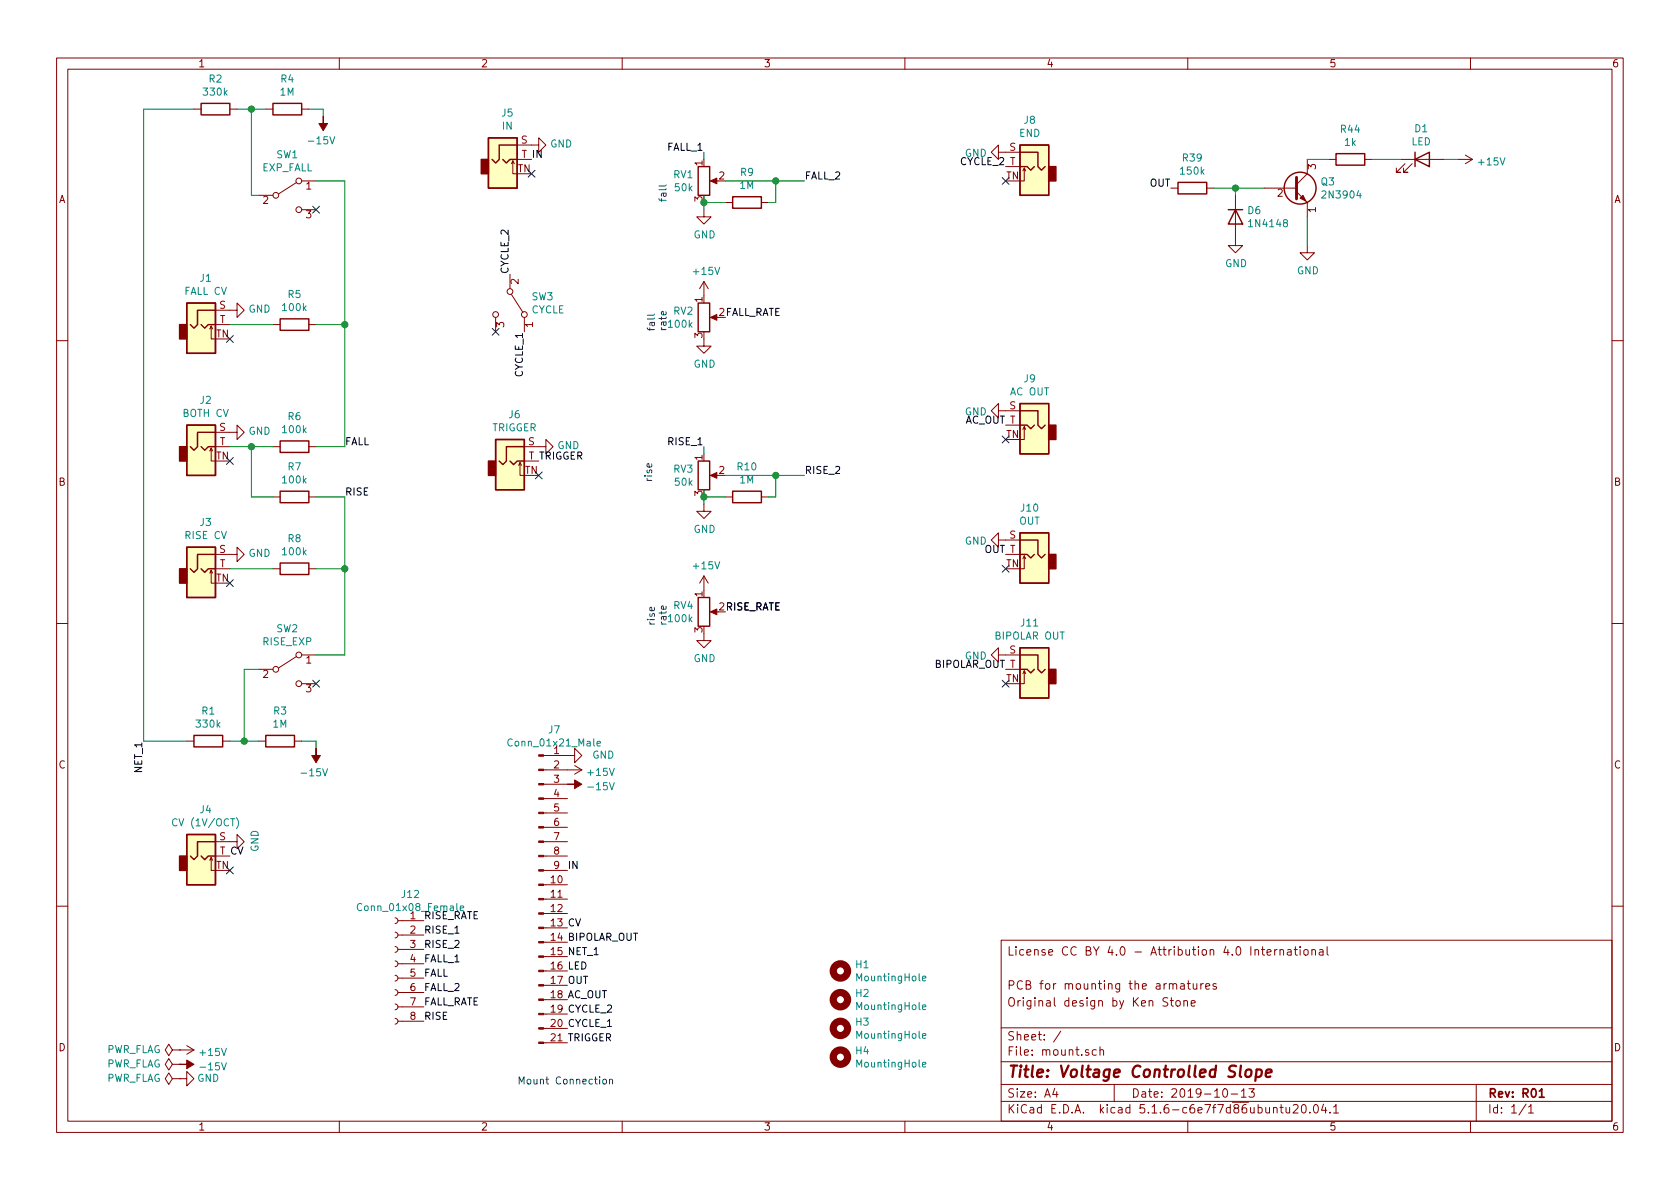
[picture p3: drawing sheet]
EESchema Schematic File Version 4
EELAYER 30 0
EELAYER END
$Descr A4 11693 8268
encoding utf-8
Sheet 1 1
Title "Voltage Controlled Slope"
Date "2019-10-13"
Rev "R01"
Comp ""
Comment1 "Original design by Ken Stone"
Comment2 "PCB for mounting the armatures"
Comment3 ""
Comment4 "License CC BY 4.0 - Attribution 4.0 International"
$EndDescr
$Comp
L Switch:SW_SPDT SW3
U 1 1
P 3550 2100
F 0 "SW3" V 3504 2248 50  0000 L CNN
F 1 "CYCLE" V 3595 2248 50  0000 L CNN
F 2 "4ms-footprints:SPDT_KIT" H 3550 2100 50  0001 C CNN
F 3 "~" H 3550 2100 50  0001 C CNN
	1    3550 2100
	0    1    1    0   
$EndComp
NoConn ~ 3450 2300
Wire Wire Line
	10050 1100 10150 1100
$Comp
L power:+15V #PWR025
U 1 1
P 10150 1100
F 0 "#PWR025" H 10150 950 50  0001 C CNN
F 1 "+15V" V 10165 1228 50  0000 L CNN
F 2 "" H 10150 1100 50  0001 C CNN
F 3 "" H 10150 1100 50  0001 C CNN
	1    10150 1100
	0    1    1    0   
$EndComp
$Comp
L Device:LED D1
U 1 1
P 9900 1100
F 0 "D1" H 9893 1316 50  0000 C CNN
F 1 "LED" H 9893 1225 50  0000 C CNN
F 2 "LED_THT:LED_D5.0mm_Clear" H 9900 1100 50  0001 C CNN
F 3 "~" H 9900 1100 50  0001 C CNN
	1    9900 1100
	1    0    0    -1  
$EndComp
NoConn ~ 7000 4750
$Comp
L power:GND #PWR024
U 1 1
P 7000 4550
F 0 "#PWR024" H 7000 4300 50  0001 C CNN
F 1 "GND" V 7005 4422 50  0000 R CNN
F 2 "" H 7000 4550 50  0001 C CNN
F 3 "" H 7000 4550 50  0001 C CNN
	1    7000 4550
	0    1    1    0   
$EndComp
NoConn ~ 7000 3950
$Comp
L power:GND #PWR023
U 1 1
P 7000 3750
F 0 "#PWR023" H 7000 3500 50  0001 C CNN
F 1 "GND" V 7005 3622 50  0000 R CNN
F 2 "" H 7000 3750 50  0001 C CNN
F 3 "" H 7000 3750 50  0001 C CNN
	1    7000 3750
	0    1    1    0   
$EndComp
$Comp
L power:GND #PWR022
U 1 1
P 7000 2850
F 0 "#PWR022" H 7000 2600 50  0001 C CNN
F 1 "GND" V 7005 2722 50  0000 R CNN
F 2 "" H 7000 2850 50  0001 C CNN
F 3 "" H 7000 2850 50  0001 C CNN
	1    7000 2850
	0    1    1    0   
$EndComp
$Comp
L power:GND #PWR021
U 1 1
P 7000 1050
F 0 "#PWR021" H 7000 800 50  0001 C CNN
F 1 "GND" V 7005 922 50  0000 R CNN
F 2 "" H 7000 1050 50  0001 C CNN
F 3 "" H 7000 1050 50  0001 C CNN
	1    7000 1050
	0    1    1    0   
$EndComp
NoConn ~ 7000 1250
NoConn ~ 7000 3050
$Comp
L Connector:AudioJack2_SwitchT J11
U 1 1
P 7200 4650
F 0 "J11" H 7232 4975 50  0000 C CNN
F 1 "BIPOLAR OUT" H 7232 4884 50  0000 C CNN
F 2 "elektrophon:Jack_3.5mm_QingPu_WQP-PJ398SM_Vertical_CircularHoles" H 7200 4650 50  0001 C CNN
F 3 "~" H 7200 4650 50  0001 C CNN
	1    7200 4650
	-1   0    0    -1  
$EndComp
$Comp
L Connector:AudioJack2_SwitchT J10
U 1 1
P 7200 3850
F 0 "J10" H 7232 4175 50  0000 C CNN
F 1 "OUT" H 7232 4084 50  0000 C CNN
F 2 "elektrophon:Jack_3.5mm_QingPu_WQP-PJ398SM_Vertical_CircularHoles" H 7200 3850 50  0001 C CNN
F 3 "~" H 7200 3850 50  0001 C CNN
	1    7200 3850
	-1   0    0    -1  
$EndComp
$Comp
L Connector:AudioJack2_SwitchT J9
U 1 1
P 7200 2950
F 0 "J9" H 7232 3275 50  0000 C CNN
F 1 "AC OUT" H 7232 3184 50  0000 C CNN
F 2 "elektrophon:Jack_3.5mm_QingPu_WQP-PJ398SM_Vertical_CircularHoles" H 7200 2950 50  0001 C CNN
F 3 "~" H 7200 2950 50  0001 C CNN
	1    7200 2950
	-1   0    0    -1  
$EndComp
$Comp
L Connector:AudioJack2_SwitchT J8
U 1 1
P 7200 1150
F 0 "J8" H 7232 1475 50  0000 C CNN
F 1 "END" H 7232 1384 50  0000 C CNN
F 2 "elektrophon:Jack_3.5mm_QingPu_WQP-PJ398SM_Vertical_CircularHoles" H 7200 1150 50  0001 C CNN
F 3 "~" H 7200 1150 50  0001 C CNN
	1    7200 1150
	-1   0    0    -1  
$EndComp
$Comp
L power:-15V #PWR02
U 1 1
P 1250 7400
F 0 "#PWR02" H 1250 7500 50  0001 C CNN
F 1 "-15V" V 1265 7528 50  0000 L CNN
F 2 "" H 1250 7400 50  0001 C CNN
F 3 "" H 1250 7400 50  0001 C CNN
	1    1250 7400
	0    1    1    0   
$EndComp
$Comp
L power:GND #PWR03
U 1 1
P 1250 7500
F 0 "#PWR03" H 1250 7250 50  0001 C CNN
F 1 "GND" V 1250 7300 50  0000 C CNN
F 2 "" H 1250 7500 50  0001 C CNN
F 3 "" H 1250 7500 50  0001 C CNN
	1    1250 7500
	0    -1   -1   0   
$EndComp
$Comp
L power:PWR_FLAG #FLG02
U 1 1
P 1250 7400
F 0 "#FLG02" H 1250 7475 50  0001 C CNN
F 1 "PWR_FLAG" V 1250 7528 50  0000 L CNN
F 2 "" H 1250 7400 50  0001 C CNN
F 3 "~" H 1250 7400 50  0001 C CNN
	1    1250 7400
	0    -1   -1   0   
$EndComp
$Comp
L power:PWR_FLAG #FLG03
U 1 1
P 1250 7500
F 0 "#FLG03" H 1250 7575 50  0001 C CNN
F 1 "PWR_FLAG" V 1250 7628 50  0000 L CNN
F 2 "" H 1250 7500 50  0001 C CNN
F 3 "~" H 1250 7500 50  0001 C CNN
	1    1250 7500
	0    -1   -1   0   
$EndComp
$Comp
L Mechanical:MountingHole H1
U 1 1
P 5850 6750
F 0 "H1" H 5950 6796 50  0000 L CNN
F 1 "MountingHole" H 5950 6705 50  0000 L CNN
F 2 "MountingHole:MountingHole_2.2mm_M2" H 5850 6750 50  0001 C CNN
F 3 "~" H 5850 6750 50  0001 C CNN
	1    5850 6750
	1    0    0    -1  
$EndComp
$Comp
L Mechanical:MountingHole H2
U 1 1
P 5850 6950
F 0 "H2" H 5950 6996 50  0000 L CNN
F 1 "MountingHole" H 5950 6905 50  0000 L CNN
F 2 "MountingHole:MountingHole_2.2mm_M2" H 5850 6950 50  0001 C CNN
F 3 "~" H 5850 6950 50  0001 C CNN
	1    5850 6950
	1    0    0    -1  
$EndComp
$Comp
L Mechanical:MountingHole H3
U 1 1
P 5850 7150
F 0 "H3" H 5950 7196 50  0000 L CNN
F 1 "MountingHole" H 5950 7105 50  0000 L CNN
F 2 "MountingHole:MountingHole_2.2mm_M2" H 5850 7150 50  0001 C CNN
F 3 "~" H 5850 7150 50  0001 C CNN
	1    5850 7150
	1    0    0    -1  
$EndComp
$Comp
L Mechanical:MountingHole H4
U 1 1
P 5850 7350
F 0 "H4" H 5950 7396 50  0000 L CNN
F 1 "MountingHole" H 5950 7305 50  0000 L CNN
F 2 "MountingHole:MountingHole_2.2mm_M2" H 5850 7350 50  0001 C CNN
F 3 "~" H 5850 7350 50  0001 C CNN
	1    5850 7350
	1    0    0    -1  
$EndComp
$Comp
L Connector:AudioJack2_SwitchT J1
U 1 1
P 1400 2250
F 0 "J1" H 1432 2575 50  0000 C CNN
F 1 "FALL CV" H 1432 2484 50  0000 C CNN
F 2 "elektrophon:Jack_3.5mm_QingPu_WQP-PJ398SM_Vertical_CircularHoles" H 1400 2250 50  0001 C CNN
F 3 "~" H 1400 2250 50  0001 C CNN
	1    1400 2250
	1    0    0    -1  
$EndComp
$Comp
L Connector:AudioJack2_SwitchT J2
U 1 1
P 1400 3100
F 0 "J2" H 1432 3425 50  0000 C CNN
F 1 "BOTH CV" H 1432 3334 50  0000 C CNN
F 2 "elektrophon:Jack_3.5mm_QingPu_WQP-PJ398SM_Vertical_CircularHoles" H 1400 3100 50  0001 C CNN
F 3 "~" H 1400 3100 50  0001 C CNN
	1    1400 3100
	1    0    0    -1  
$EndComp
$Comp
L Connector:AudioJack2_SwitchT J3
U 1 1
P 1400 3950
F 0 "J3" H 1432 4275 50  0000 C CNN
F 1 "RISE CV" H 1432 4184 50  0000 C CNN
F 2 "elektrophon:Jack_3.5mm_QingPu_WQP-PJ398SM_Vertical_CircularHoles" H 1400 3950 50  0001 C CNN
F 3 "~" H 1400 3950 50  0001 C CNN
	1    1400 3950
	1    0    0    -1  
$EndComp
$Comp
L Connector:AudioJack2_SwitchT J5
U 1 1
P 3500 1100
F 0 "J5" H 3532 1425 50  0000 C CNN
F 1 "IN" H 3532 1334 50  0000 C CNN
F 2 "elektrophon:Jack_3.5mm_QingPu_WQP-PJ398SM_Vertical_CircularHoles" H 3500 1100 50  0001 C CNN
F 3 "~" H 3500 1100 50  0001 C CNN
	1    3500 1100
	1    0    0    -1  
$EndComp
$Comp
L Connector:AudioJack2_SwitchT J4
U 1 1
P 1400 5950
F 0 "J4" H 1432 6275 50  0000 C CNN
F 1 "CV (1V/OCT)" H 1432 6184 50  0000 C CNN
F 2 "elektrophon:Jack_3.5mm_QingPu_WQP-PJ398SM_Vertical_CircularHoles" H 1400 5950 50  0001 C CNN
F 3 "~" H 1400 5950 50  0001 C CNN
	1    1400 5950
	1    0    0    -1  
$EndComp
NoConn ~ 3700 1200
$Comp
L power:GND #PWR010
U 1 1
P 3700 1000
F 0 "#PWR010" H 3700 750 50  0001 C CNN
F 1 "GND" V 3705 872 50  0000 R CNN
F 2 "" H 3700 1000 50  0001 C CNN
F 3 "" H 3700 1000 50  0001 C CNN
	1    3700 1000
	0    -1   -1   0   
$EndComp
$Comp
L Device:R_POT RV1
U 1 1
P 4900 1250
F 0 "RV1" H 4830 1296 50  0000 R CNN
F 1 "50k" H 4830 1205 50  0000 R CNN
F 2 "elektrophon:Potentiometer_Alpha_RD901F-40-00D_Single_Vertical" H 4900 1250 50  0001 C CNN
F 3 "~" H 4900 1250 50  0001 C CNN
	1    4900 1250
	1    0    0    -1  
$EndComp
$Comp
L Device:R R9
U 1 1
P 5200 1400
F 0 "R9" V 5407 1400 50  0000 C CNN
F 1 "1M" V 5316 1400 50  0000 C CNN
F 2 "Resistor_THT:R_Axial_DIN0207_L6.3mm_D2.5mm_P10.16mm_Horizontal" V 5130 1400 50  0001 C CNN
F 3 "~" H 5200 1400 50  0001 C CNN
	1    5200 1400
	0    -1   -1   0   
$EndComp
$Comp
L power:GND #PWR015
U 1 1
P 4900 1450
F 0 "#PWR015" H 4900 1200 50  0001 C CNN
F 1 "GND" H 4905 1277 50  0000 C CNN
F 2 "" H 4900 1450 50  0001 C CNN
F 3 "" H 4900 1450 50  0001 C CNN
	1    4900 1450
	1    0    0    -1  
$EndComp
Wire Wire Line
	4900 1450 4900 1400
Connection ~ 4900 1400
Wire Wire Line
	4900 1400 4900 1350
Wire Wire Line
	4900 1100 4900 1050
Wire Wire Line
	5050 1250 5400 1250
Connection ~ 5400 1250
Wire Wire Line
	5400 1250 5600 1250
Wire Wire Line
	5050 1400 4900 1400
Wire Wire Line
	5400 1400 5400 1250
Wire Wire Line
	5400 1400 5350 1400
$Comp
L Switch:SW_SPDT SW1
U 1 1
P 2000 1350
F 0 "SW1" H 2000 1635 50  0000 C CNN
F 1 "EXP_FALL" H 2000 1544 50  0000 C CNN
F 2 "4ms-footprints:SPDT_KIT" H 2000 1350 50  0001 C CNN
F 3 "~" H 2000 1350 50  0001 C CNN
	1    2000 1350
	1    0    0    -1  
$EndComp
Wire Wire Line
	1750 1350 1800 1350
NoConn ~ 2200 1450
$Comp
L Device:R R5
U 1 1
P 2050 2250
F 0 "R5" V 2257 2250 50  0000 C CNN
F 1 "100k" V 2166 2250 50  0000 C CNN
F 2 "Resistor_THT:R_Axial_DIN0207_L6.3mm_D2.5mm_P10.16mm_Horizontal" V 1980 2250 50  0001 C CNN
F 3 "~" H 2050 2250 50  0001 C CNN
	1    2050 2250
	0    -1   -1   0   
$EndComp
$Comp
L Device:R R6
U 1 1
P 2050 3100
F 0 "R6" V 2257 3100 50  0000 C CNN
F 1 "100k" V 2166 3100 50  0000 C CNN
F 2 "Resistor_THT:R_Axial_DIN0207_L6.3mm_D2.5mm_P10.16mm_Horizontal" V 1980 3100 50  0001 C CNN
F 3 "~" H 2050 3100 50  0001 C CNN
	1    2050 3100
	0    -1   -1   0   
$EndComp
$Comp
L Device:R R8
U 1 1
P 2050 3950
F 0 "R8" V 2257 3950 50  0000 C CNN
F 1 "100k" V 2166 3950 50  0000 C CNN
F 2 "Resistor_THT:R_Axial_DIN0207_L6.3mm_D2.5mm_P10.16mm_Horizontal" V 1980 3950 50  0001 C CNN
F 3 "~" H 2050 3950 50  0001 C CNN
	1    2050 3950
	0    -1   -1   0   
$EndComp
$Comp
L Device:R R7
U 1 1
P 2050 3450
F 0 "R7" V 2257 3450 50  0000 C CNN
F 1 "100k" V 2166 3450 50  0000 C CNN
F 2 "Resistor_THT:R_Axial_DIN0207_L6.3mm_D2.5mm_P10.16mm_Horizontal" V 1980 3450 50  0001 C CNN
F 3 "~" H 2050 3450 50  0001 C CNN
	1    2050 3450
	0    -1   -1   0   
$EndComp
Wire Wire Line
	2200 1250 2400 1250
Wire Wire Line
	2400 3100 2200 3100
Wire Wire Line
	2200 2250 2400 2250
Wire Wire Line
	1900 3100 1750 3100
Wire Wire Line
	1900 3450 1750 3450
Wire Wire Line
	1750 3450 1750 3100
Connection ~ 1750 3100
Wire Wire Line
	1750 3100 1600 3100
Wire Wire Line
	1900 3950 1600 3950
$Comp
L Switch:SW_SPDT SW2
U 1 1
P 2000 4650
F 0 "SW2" H 2000 4935 50  0000 C CNN
F 1 "RISE_EXP" H 2000 4844 50  0000 C CNN
F 2 "4ms-footprints:SPDT_KIT" H 2000 4650 50  0001 C CNN
F 3 "~" H 2000 4650 50  0001 C CNN
	1    2000 4650
	1    0    0    -1  
$EndComp
$Comp
L Device:R R1
U 1 1
P 1450 5150
F 0 "R1" V 1657 5150 50  0000 C CNN
F 1 "330k" V 1566 5150 50  0000 C CNN
F 2 "Resistor_THT:R_Axial_DIN0207_L6.3mm_D2.5mm_P10.16mm_Horizontal" V 1380 5150 50  0001 C CNN
F 3 "~" H 1450 5150 50  0001 C CNN
	1    1450 5150
	0    -1   -1   0   
$EndComp
$Comp
L Device:R R3
U 1 1
P 1950 5150
F 0 "R3" V 2157 5150 50  0000 C CNN
F 1 "1M" V 2066 5150 50  0000 C CNN
F 2 "Resistor_THT:R_Axial_DIN0207_L6.3mm_D2.5mm_P10.16mm_Horizontal" V 1880 5150 50  0001 C CNN
F 3 "~" H 1950 5150 50  0001 C CNN
	1    1950 5150
	0    -1   -1   0   
$EndComp
Wire Wire Line
	2100 5150 2200 5150
Wire Wire Line
	2200 5150 2200 5200
Wire Wire Line
	1600 5150 1700 5150
Wire Wire Line
	1800 4650 1700 4650
Wire Wire Line
	1700 4650 1700 5150
Connection ~ 1700 5150
Wire Wire Line
	1700 5150 1800 5150
Wire Wire Line
	1300 5150 1000 5150
Wire Wire Line
	1000 5150 1000 750 
NoConn ~ 2200 4750
$Comp
L Device:R_POT RV3
U 1 1
P 4900 3300
F 0 "RV3" H 4830 3346 50  0000 R CNN
F 1 "50k" H 4830 3255 50  0000 R CNN
F 2 "elektrophon:Potentiometer_Alpha_RD901F-40-00D_Single_Vertical" H 4900 3300 50  0001 C CNN
F 3 "~" H 4900 3300 50  0001 C CNN
	1    4900 3300
	1    0    0    -1  
$EndComp
$Comp
L Device:R R10
U 1 1
P 5200 3450
F 0 "R10" V 5407 3450 50  0000 C CNN
F 1 "1M" V 5316 3450 50  0000 C CNN
F 2 "Resistor_THT:R_Axial_DIN0207_L6.3mm_D2.5mm_P10.16mm_Horizontal" V 5130 3450 50  0001 C CNN
F 3 "~" H 5200 3450 50  0001 C CNN
	1    5200 3450
	0    -1   -1   0   
$EndComp
$Comp
L power:GND #PWR018
U 1 1
P 4900 3500
F 0 "#PWR018" H 4900 3250 50  0001 C CNN
F 1 "GND" H 4905 3327 50  0000 C CNN
F 2 "" H 4900 3500 50  0001 C CNN
F 3 "" H 4900 3500 50  0001 C CNN
	1    4900 3500
	1    0    0    -1  
$EndComp
Wire Wire Line
	4900 3500 4900 3450
Connection ~ 4900 3450
Wire Wire Line
	4900 3450 4900 3400
Wire Wire Line
	4900 3150 4900 3100
Wire Wire Line
	5050 3300 5400 3300
Connection ~ 5400 3300
Wire Wire Line
	5400 3300 5600 3300
Wire Wire Line
	5050 3450 4900 3450
Wire Wire Line
	5400 3450 5400 3300
Wire Wire Line
	5400 3450 5350 3450
Text Notes 4650 1400 1    50   ~ 0
fall
$Comp
L Device:R_POT RV2
U 1 1
P 4900 2200
F 0 "RV2" H 4830 2246 50  0000 R CNN
F 1 "100k" H 4830 2155 50  0000 R CNN
F 2 "elektrophon:Potentiometer_Alpha_RD901F-40-00D_Single_Vertical" H 4900 2200 50  0001 C CNN
F 3 "~" H 4900 2200 50  0001 C CNN
	1    4900 2200
	1    0    0    -1  
$EndComp
Text Notes 4650 2300 1    50   ~ 0
fall\nrate
Wire Wire Line
	1900 2250 1600 2250
$Comp
L power:-15V #PWR08
U 1 1
P 2200 5200
F 0 "#PWR08" H 2200 5300 50  0001 C CNN
F 1 "-15V" H 2215 5373 50  0000 C CNN
F 2 "" H 2200 5200 50  0001 C CNN
F 3 "" H 2200 5200 50  0001 C CNN
	1    2200 5200
	-1   0    0    1   
$EndComp
$Comp
L power:GND #PWR017
U 1 1
P 4900 2350
F 0 "#PWR017" H 4900 2100 50  0001 C CNN
F 1 "GND" H 4905 2177 50  0000 C CNN
F 2 "" H 4900 2350 50  0001 C CNN
F 3 "" H 4900 2350 50  0001 C CNN
	1    4900 2350
	1    0    0    -1  
$EndComp
$Comp
L power:+15V #PWR016
U 1 1
P 4900 2050
F 0 "#PWR016" H 4900 1900 50  0001 C CNN
F 1 "+15V" H 4915 2223 50  0000 C CNN
F 2 "" H 4900 2050 50  0001 C CNN
F 3 "" H 4900 2050 50  0001 C CNN
	1    4900 2050
	1    0    0    -1  
$EndComp
$Comp
L Device:R_POT RV4
U 1 1
P 4900 4250
F 0 "RV4" H 4830 4296 50  0000 R CNN
F 1 "100k" H 4830 4205 50  0000 R CNN
F 2 "elektrophon:Potentiometer_Alpha_RD901F-40-00D_Single_Vertical" H 4900 4250 50  0001 C CNN
F 3 "~" H 4900 4250 50  0001 C CNN
	1    4900 4250
	1    0    0    -1  
$EndComp
Text Notes 4650 4350 1    50   ~ 0
rise\nrate
$Comp
L power:+15V #PWR019
U 1 1
P 4900 4100
F 0 "#PWR019" H 4900 3950 50  0001 C CNN
F 1 "+15V" H 4915 4273 50  0000 C CNN
F 2 "" H 4900 4100 50  0001 C CNN
F 3 "" H 4900 4100 50  0001 C CNN
	1    4900 4100
	1    0    0    -1  
$EndComp
$Comp
L power:GND #PWR020
U 1 1
P 4900 4400
F 0 "#PWR020" H 4900 4150 50  0001 C CNN
F 1 "GND" H 4905 4227 50  0000 C CNN
F 2 "" H 4900 4400 50  0001 C CNN
F 3 "" H 4900 4400 50  0001 C CNN
	1    4900 4400
	1    0    0    -1  
$EndComp
$Comp
L power:GND #PWR04
U 1 1
P 1600 2150
F 0 "#PWR04" H 1600 1900 50  0001 C CNN
F 1 "GND" V 1605 2022 50  0000 R CNN
F 2 "" H 1600 2150 50  0001 C CNN
F 3 "" H 1600 2150 50  0001 C CNN
	1    1600 2150
	0    -1   -1   0   
$EndComp
$Comp
L power:GND #PWR05
U 1 1
P 1600 3000
F 0 "#PWR05" H 1600 2750 50  0001 C CNN
F 1 "GND" V 1605 2872 50  0000 R CNN
F 2 "" H 1600 3000 50  0001 C CNN
F 3 "" H 1600 3000 50  0001 C CNN
	1    1600 3000
	0    -1   -1   0   
$EndComp
$Comp
L power:GND #PWR06
U 1 1
P 1600 3850
F 0 "#PWR06" H 1600 3600 50  0001 C CNN
F 1 "GND" V 1605 3722 50  0000 R CNN
F 2 "" H 1600 3850 50  0001 C CNN
F 3 "" H 1600 3850 50  0001 C CNN
	1    1600 3850
	0    -1   -1   0   
$EndComp
NoConn ~ 1600 4050
NoConn ~ 1600 3200
NoConn ~ 1600 2350
$Comp
L power:GND #PWR07
U 1 1
P 1600 5850
F 0 "#PWR07" H 1600 5600 50  0001 C CNN
F 1 "GND" H 1605 5677 50  0000 C CNN
F 2 "" H 1600 5850 50  0001 C CNN
F 3 "" H 1600 5850 50  0001 C CNN
	1    1600 5850
	0    -1   -1   0   
$EndComp
NoConn ~ 1600 6050
Connection ~ 2400 2250
Wire Wire Line
	2400 1250 2400 2250
$Comp
L power:-15V #PWR09
U 1 1
P 2250 800
F 0 "#PWR09" H 2250 900 50  0001 C CNN
F 1 "-15V" H 2265 973 50  0000 C CNN
F 2 "" H 2250 800 50  0001 C CNN
F 3 "" H 2250 800 50  0001 C CNN
	1    2250 800 
	-1   0    0    1   
$EndComp
Wire Wire Line
	1000 750  1350 750 
Wire Wire Line
	1750 750  1850 750 
Wire Wire Line
	1750 750  1750 1350
Connection ~ 1750 750 
Wire Wire Line
	1650 750  1750 750 
Wire Wire Line
	2250 750  2250 800 
Wire Wire Line
	2150 750  2250 750 
$Comp
L Device:R R4
U 1 1
P 2000 750
F 0 "R4" V 2207 750 50  0000 C CNN
F 1 "1M" V 2116 750 50  0000 C CNN
F 2 "Resistor_THT:R_Axial_DIN0207_L6.3mm_D2.5mm_P10.16mm_Horizontal" V 1930 750 50  0001 C CNN
F 3 "~" H 2000 750 50  0001 C CNN
	1    2000 750 
	0    -1   -1   0   
$EndComp
$Comp
L Device:R R2
U 1 1
P 1500 750
F 0 "R2" V 1707 750 50  0000 C CNN
F 1 "330k" V 1616 750 50  0000 C CNN
F 2 "Resistor_THT:R_Axial_DIN0207_L6.3mm_D2.5mm_P10.16mm_Horizontal" V 1430 750 50  0001 C CNN
F 3 "~" H 1500 750 50  0001 C CNN
	1    1500 750 
	0    -1   -1   0   
$EndComp
$Comp
L power:+15V #PWR01
U 1 1
P 1250 7300
F 0 "#PWR01" H 1250 7150 50  0001 C CNN
F 1 "+15V" V 1265 7428 50  0000 L CNN
F 2 "" H 1250 7300 50  0001 C CNN
F 3 "" H 1250 7300 50  0001 C CNN
	1    1250 7300
	0    1    1    0   
$EndComp
$Comp
L power:PWR_FLAG #FLG01
U 1 1
P 1250 7300
F 0 "#FLG01" H 1250 7375 50  0001 C CNN
F 1 "PWR_FLAG" V 1250 7428 50  0000 L CNN
F 2 "" H 1250 7300 50  0001 C CNN
F 3 "~" H 1250 7300 50  0001 C CNN
	1    1250 7300
	0    -1   -1   0   
$EndComp
Wire Wire Line
	2400 2250 2400 3100
Wire Wire Line
	2400 3450 2400 3950
Wire Wire Line
	2200 4550 2400 4550
Wire Wire Line
	2200 3450 2400 3450
Wire Wire Line
	2200 3950 2400 3950
Connection ~ 2400 3950
Wire Wire Line
	2400 3950 2400 4550
Text Label 2400 3450 0    50   ~ 0
RISE
Text Label 2400 3100 0    50   ~ 0
FALL
Text Label 3700 1100 0    50   ~ 0
IN
Text Notes 4550 3350 1    50   ~ 0
rise
Text Label 1000 5150 3    50   ~ 0
NET_1
Text Label 3650 2300 3    50   ~ 0
CYCLE_1
Text Label 3550 1900 1    50   ~ 0
CYCLE_2
Text Label 4900 1050 2    50   ~ 0
FALL_1
Text Label 5600 1250 0    50   ~ 0
FALL_2
Text Label 5050 2200 0    50   ~ 0
FALL_RATE
Text Label 4900 3100 2    50   ~ 0
RISE_1
Text Label 5600 3300 0    50   ~ 0
RISE_2
Text Label 5050 4250 0    50   ~ 0
RISE_RATE
Text Label 1600 5950 0    50   ~ 0
CV
Text Label 7000 2950 2    50   ~ 0
AC_OUT
Text Label 7000 3850 2    50   ~ 0
OUT
Text Label 7000 4650 2    50   ~ 0
BIPOLAR_OUT
$Comp
L Connector:AudioJack2_SwitchT J6
U 1 1
P 3550 3200
F 0 "J6" H 3582 3525 50  0000 C CNN
F 1 "TRIGGER" H 3582 3434 50  0000 C CNN
F 2 "elektrophon:Jack_3.5mm_QingPu_WQP-PJ398SM_Vertical_CircularHoles" H 3550 3200 50  0001 C CNN
F 3 "~" H 3550 3200 50  0001 C CNN
	1    3550 3200
	1    0    0    -1  
$EndComp
NoConn ~ 3750 3300
$Comp
L power:GND #PWR011
U 1 1
P 3750 3100
F 0 "#PWR011" H 3750 2850 50  0001 C CNN
F 1 "GND" V 3755 2972 50  0000 R CNN
F 2 "" H 3750 3100 50  0001 C CNN
F 3 "" H 3750 3100 50  0001 C CNN
	1    3750 3100
	0    -1   -1   0   
$EndComp
Text Label 3750 3200 0    50   ~ 0
TRIGGER
Text Label 5050 4250 0    50   ~ 0
RISE_RATE
Text Notes 3600 7550 0    50   ~ 0
Mount Connection
$Comp
L Connector:Conn_01x21_Male J7
U 1 1
P 3750 6250
F 0 "J7" H 3858 7431 50  0000 C CNN
F 1 "Conn_01x21_Male" H 3858 7340 50  0000 C CNN
F 2 "Connector_PinHeader_2.54mm:PinHeader_1x21_P2.54mm_Vertical" H 3750 6250 50  0001 C CNN
F 3 "~" H 3750 6250 50  0001 C CNN
	1    3750 6250
	1    0    0    -1  
$EndComp
Text Label 7000 1150 2    50   ~ 0
CYCLE_2
$Comp
L power:+15V #PWR030
U 1 1
P 3950 5350
F 0 "#PWR030" H 3950 5200 50  0001 C CNN
F 1 "+15V" V 3965 5478 50  0000 L CNN
F 2 "" H 3950 5350 50  0001 C CNN
F 3 "" H 3950 5350 50  0001 C CNN
	1    3950 5350
	0    1    1    0   
$EndComp
$Comp
L power:-15V #PWR031
U 1 1
P 3950 5450
F 0 "#PWR031" H 3950 5550 50  0001 C CNN
F 1 "-15V" V 3965 5578 50  0000 L CNN
F 2 "" H 3950 5450 50  0001 C CNN
F 3 "" H 3950 5450 50  0001 C CNN
	1    3950 5450
	0    1    1    0   
$EndComp
$Comp
L power:GND #PWR032
U 1 1
P 3950 5250
F 0 "#PWR032" H 3950 5000 50  0001 C CNN
F 1 "GND" V 3950 5000 50  0000 C CNN
F 2 "" H 3950 5250 50  0001 C CNN
F 3 "" H 3950 5250 50  0001 C CNN
	1    3950 5250
	0    -1   -1   0   
$EndComp
Text Label 3950 7050 0    50   ~ 0
CYCLE_2
Text Label 3950 7150 0    50   ~ 0
CYCLE_1
Text Label 3950 6650 0    50   ~ 0
NET_1
Text Label 3950 7250 0    50   ~ 0
TRIGGER
Text Label 3950 6750 0    50   ~ 0
LED
Text Label 3950 6550 0    50   ~ 0
BIPOLAR_OUT
Text Label 3950 6850 0    50   ~ 0
OUT
Text Label 3950 6950 0    50   ~ 0
AC_OUT
Text Label 3950 6450 0    50   ~ 0
CV
Text Label 3950 6050 0    50   ~ 0
IN
Wire Wire Line
	8600 1300 8450 1300
Connection ~ 8600 1300
Wire Wire Line
	8600 1350 8600 1300
Wire Wire Line
	8800 1300 8600 1300
Wire Wire Line
	9100 1700 9100 1500
$Comp
L power:GND #PWR027
U 1 1
P 9100 1700
F 0 "#PWR027" H 9100 1450 50  0001 C CNN
F 1 "GND" H 9105 1527 50  0000 C CNN
F 2 "" H 9100 1700 50  0001 C CNN
F 3 "" H 9100 1700 50  0001 C CNN
	1    9100 1700
	1    0    0    -1  
$EndComp
Wire Wire Line
	9100 1100 9250 1100
$Comp
L Device:R R44
U 1 1
P 9400 1100
F 0 "R44" V 9607 1100 50  0000 C CNN
F 1 "1k" V 9516 1100 50  0000 C CNN
F 2 "Resistor_THT:R_Axial_DIN0207_L6.3mm_D2.5mm_P10.16mm_Horizontal" V 9330 1100 50  0001 C CNN
F 3 "~" H 9400 1100 50  0001 C CNN
	1    9400 1100
	0    -1   -1   0   
$EndComp
$Comp
L Device:R R39
U 1 1
P 8300 1300
F 0 "R39" V 8507 1300 50  0000 C CNN
F 1 "150k" V 8416 1300 50  0000 C CNN
F 2 "Resistor_THT:R_Axial_DIN0207_L6.3mm_D2.5mm_P10.16mm_Horizontal" V 8230 1300 50  0001 C CNN
F 3 "~" H 8300 1300 50  0001 C CNN
	1    8300 1300
	0    -1   -1   0   
$EndComp
$Comp
L power:GND #PWR026
U 1 1
P 8600 1650
F 0 "#PWR026" H 8600 1400 50  0001 C CNN
F 1 "GND" H 8605 1477 50  0000 C CNN
F 2 "" H 8600 1650 50  0001 C CNN
F 3 "" H 8600 1650 50  0001 C CNN
	1    8600 1650
	1    0    0    -1  
$EndComp
$Comp
L Diode:1N4148 D6
U 1 1
P 8600 1500
F 0 "D6" V 8554 1579 50  0000 L CNN
F 1 "1N4148" V 8645 1579 50  0000 L CNN
F 2 "Diode_THT:D_DO-35_SOD27_P7.62mm_Horizontal" H 8600 1325 50  0001 C CNN
F 3 "https://assets.nexperia.com/documents/data-sheet/1N4148_1N4448.pdf" H 8600 1500 50  0001 C CNN
	1    8600 1500
	0    1    1    0   
$EndComp
$Comp
L Transistor_BJT:2N3904 Q3
U 1 1
P 9000 1300
F 0 "Q3" H 9190 1346 50  0000 L CNN
F 1 "2N3904" H 9190 1255 50  0000 L CNN
F 2 "Package_TO_SOT_THT:TO-92_Inline" H 9200 1225 50  0001 L CIN
F 3 "https://www.fairchildsemi.com/datasheets/2N/2N3904.pdf" H 9000 1300 50  0001 L CNN
	1    9000 1300
	1    0    0    -1  
$EndComp
Wire Wire Line
	9550 1100 9750 1100
Text Label 8150 1300 2    50   ~ 0
OUT
Text Label 2950 6700 0    50   ~ 0
FALL_1
Text Label 2950 6600 0    50   ~ 0
RISE_2
Text Label 2950 6800 0    50   ~ 0
FALL
Text Label 2950 7100 0    50   ~ 0
RISE
Text Label 2950 6900 0    50   ~ 0
FALL_2
Text Label 2950 6500 0    50   ~ 0
RISE_1
Text Label 2950 7000 0    50   ~ 0
FALL_RATE
Text Label 2950 6400 0    50   ~ 0
RISE_RATE
$Comp
L Connector:Conn_01x08_Female J12
U 1 1
P 2750 6700
F 0 "J12" H 2642 7185 50  0000 C CNN
F 1 "Conn_01x08_Female" H 2642 7094 50  0000 C CNN
F 2 "Connector_PinHeader_2.54mm:PinHeader_1x08_P2.54mm_Vertical" H 2750 6700 50  0001 C CNN
F 3 "~" H 2750 6700 50  0001 C CNN
	1    2750 6700
	-1   0    0    -1  
$EndComp
$EndSCHEMATC
